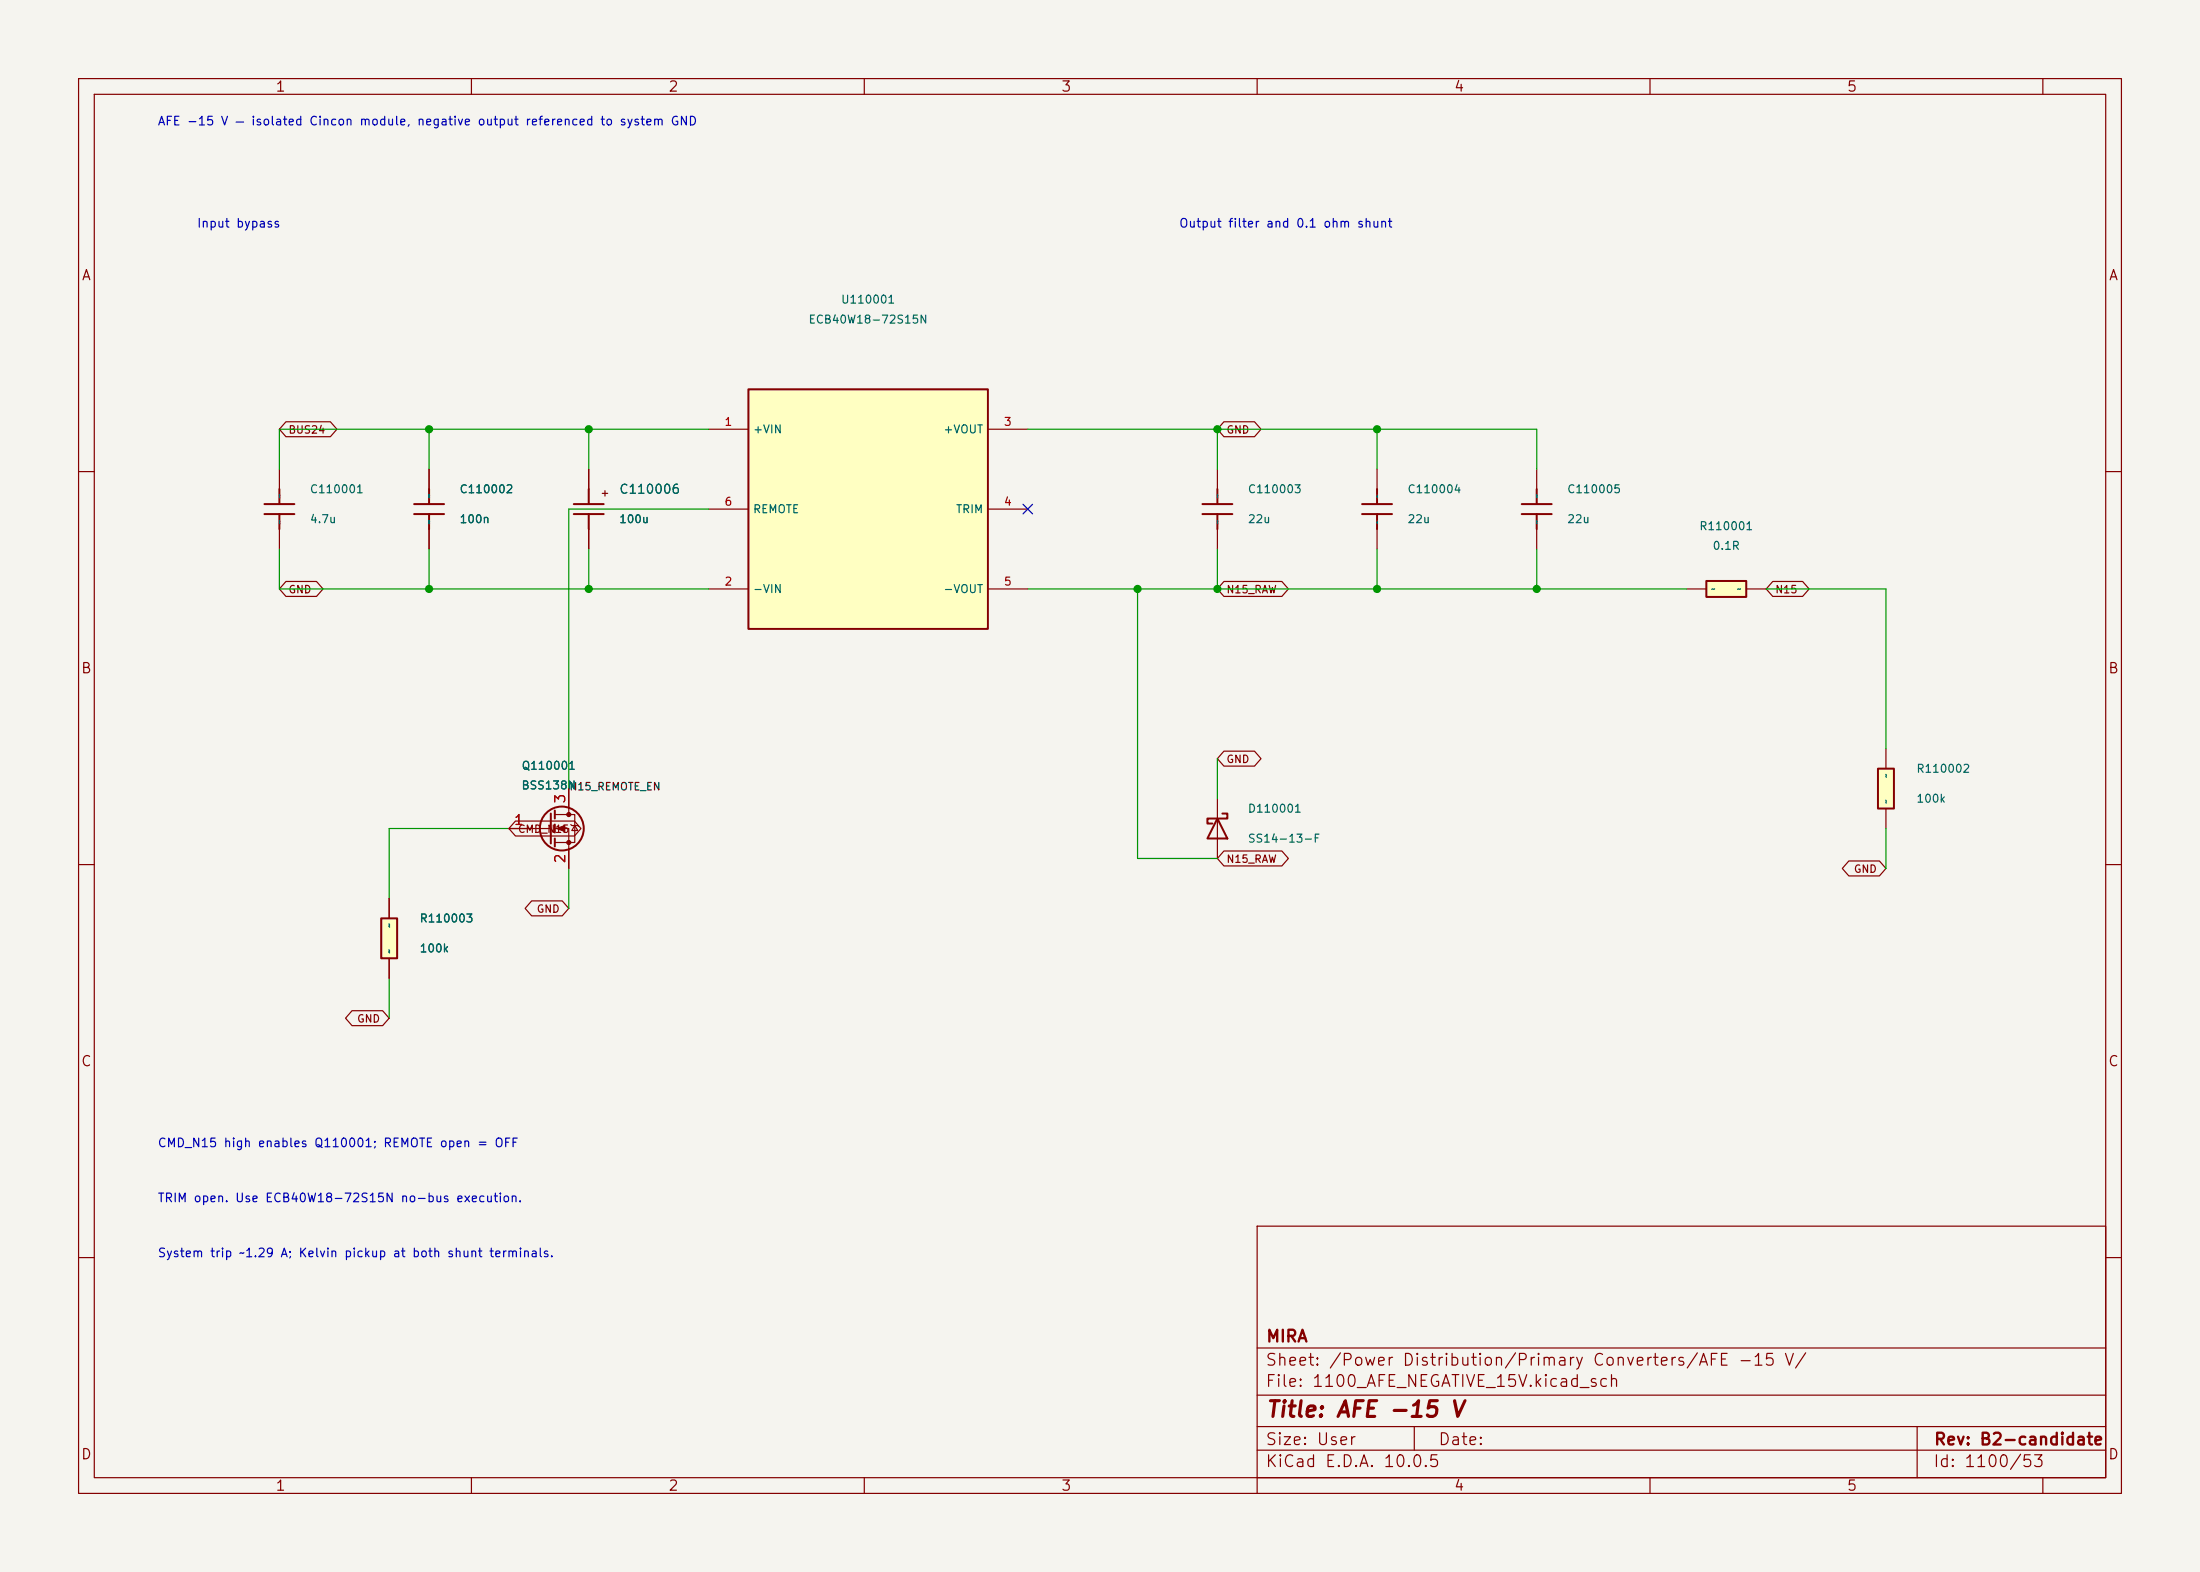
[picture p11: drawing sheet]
<svg xmlns="http://www.w3.org/2000/svg" width="280mm" height="200mm" viewBox="0 0 280 200" stroke-linecap="round" stroke-linejoin="round" font-family="sans-serif">
<path d="M0 0h280v200h-280z" fill="#f5f4ef" stroke="#f5f4ef" stroke-width=".13"/>
<g fill="none" stroke="#840000" stroke-width=".15">
<path d="M10 10h260v180h-260zM12 12h256v176h-256zM60 10v2M110 10v2M160 10v2M210 10v2M260 10v2M54.6 59.7v2.5M10 60h2M54.6 67.3v2.6M268 60h2M10 110h2"/>
<path d="M64.8 105.4h5.3M70.6 103.6h2.6v3.6h-2.6M70.6 105.4h1.8v5.1M72.4 100.3v3.3M72.6 104.9l.2 .1h.7l.2 .2M73.2 105l.3 .7h-.7zM268 110h2M160 156h108v32h-108zM10 160h2M160 177.5h108M160 171.5h108M268 160h2"/>
<path d="M60 188v2M110 188v2M160 188v2M160 184.5h108M160 181.5h108M180 181.5v3M210 188v2M244 181.5v6.5M260 188v2"/>
</g>
<g fill="none" stroke="#840000" stroke-width=".25">
<path d="M52.7 64.1h3.8M52.7 65.4h3.8M54.6 62.2v1.9M54.6 65.4v1.9M70.1 103.5v3.8M70.6 103.1v1M70.6 104.9v1M70.6 106.7v1"/>
<circle cx="71.5" cy="105.4" r="2.79"/>
</g>
<g fill="#840000" stroke="#840000" stroke-width=".15">
<path d="M70.9 105.4l1-.4v.8z"/>
<circle cx="72.4" cy="103.6" r=".25"/>
<circle cx="72.4" cy="107.2" r=".25"/>
</g>
<path d="M95.2 49.5h30.5v30.5h-30.5z" fill="#ffffc2"/>
<path d="M95.2 49.5h30.5v30.5h-30.5z" fill="none" stroke="#840000" stroke-width=".25"/>
<path d="M90.2 54.6h5M125.7 54.6h5.1M90.2 74.9h5M90.2 64.8h5M125.7 74.9h5.1M125.7 64.8h5.1" fill="none" stroke="#840000" stroke-width=".15"/>
<path d="M48.5 116.8h2v5.1h-2z" fill="#ffffc2"/>
<path d="M33.7 64.1h3.8M33.7 65.4h3.8M35.6 62.2v1.9M35.6 65.4v1.9M73 64.1h3.8M73 65.4h3.8M74.9 62.2v1.9M74.9 65.4v1.9M48.5 116.8h2v5.1h-2z" fill="none" stroke="#840000" stroke-width=".25"/>
<path d="M35.6 59.7v2.5M74.9 59.7v2.5M35.6 67.3v2.6M74.9 67.3v2.6M49.5 114.3v2.5M49.5 121.9v2.6" fill="none" stroke="#840000" stroke-width=".15"/>
<path d="M217.2 73.9h5v2h-5z" fill="#ffffc2"/>
<path d="M153 64.1h3.8M153 65.4h3.8M154.9 62.2v1.9M154.9 65.4v1.9M217.2 73.9h5v2h-5z" fill="none" stroke="#840000" stroke-width=".25"/>
<path d="M154.9 59.7v2.5M154.9 67.3v2.6M214.6 74.9h2.6M222.2 74.9h2.6" fill="none" stroke="#840000" stroke-width=".15"/>
<path d="M239 97.8h2v5.1h-2z" fill="#ffffc2"/>
<path d="M173.4 64.1h3.8M173.4 65.4h3.8M175.3 62.2v1.9M175.3 65.4v1.9M193.7 64.1h3.8M193.7 65.4h3.8M195.6 62.2v1.9M195.6 65.4v1.9M239 97.8h2v5.1h-2zM154.9 104.1l1.3 2.6h-2.5zM155.6 103.5h.6v.6h-2.5v.7h.6" fill="none" stroke="#840000" stroke-width=".25"/>
<g fill="none" stroke="#840000" stroke-width=".15">
<path d="M36.4 53.7h5.6l.9 .9-.9 1h-5.6l-.8-1zM54.6 59.7v2.5M74.9 59.7v2.5M155.8 53.7h3.9l.8 .9-.8 1h-3.9l-.9-1zM175.3 59.7v2.5M195.6 59.7v2.5M36.4 74h3.9l.8 .9-.8 1h-3.9l-.8-1zM54.6 67.3v2.6M74.9 67.3v2.6M155.8 74h7.3l.9 .9-.9 1h-7.3l-.9-1zM175.3 67.3v2.6M195.6 67.3v2.6"/>
<path d="M225.6 74h3.8l.9 .9-.9 1h-3.8l-.8-1zM155.8 95.6h3.9l.8 .9-.8 1h-3.9l-.9-1zM240 95.3v2.5M49.5 114.3v2.5M64.8 105.4h2.5M65.6 104.5h7.5l.8 .9-.8 1h-7.5l-.8-1zM67.7 114.6h3.9l.8 1-.8 .9h-3.9l-.9-.9zM72.4 100.3v2.6M72.4 108v2.5M154.9 101.6v7.6M155.8 108.3h7.3l.9 .9-.9 1h-7.3l-.9-1zM235.3 109.5h3.9l.8 1-.8 .9h-3.9l-.8-.9z"/>
<path d="M240 102.9v2.5M44.8 128.6h3.9l.8 .9-.8 1h-3.9l-.8-1zM49.5 121.9v2.6"/>
</g>
<g fill="none" stroke="#009600" stroke-width=".15">
<path d="M54.6 54.6v5.1M74.9 54.6v5.1M90.2 54.6h-54.6v5.1M130.8 54.6h64.8v5.1M154.9 54.6v5.1M175.3 54.6v5.1M35.6 69.9v5h54.6M54.6 69.9v5M74.9 69.9v5M90.2 64.8h-17.8v35.5M130.8 74.9h83.8M144.8 74.9v34.3h10.1"/>
<path d="M154.9 69.9v5M175.3 69.9v5M195.6 69.9v5M224.8 74.9h15.2v20.4M154.9 96.5v5.1M64.8 105.4h-15.3v8.9M72.4 110.5v5.1M240 105.4v5.1M49.5 124.5v5"/>
</g>
<path d="M130.2 64.2l1.2 1.2M131.4 64.2l-1.2 1.2" fill="none" stroke="#000084" stroke-width=".15"/>
<g fill="#009600" stroke="#009600" stroke-width=".13">
<circle cx="195.6" cy="74.9" r=".46"/>
<circle cx="175.3" cy="74.9" r=".46"/>
<circle cx="144.8" cy="74.9" r=".46"/>
<circle cx="154.9" cy="74.9" r=".46"/>
<circle cx="154.9" cy="54.6" r=".46"/>
<circle cx="175.3" cy="54.6" r=".46"/>
<circle cx="74.9" cy="74.9" r=".46"/>
<circle cx="54.6" cy="54.6" r=".46"/>
<circle cx="74.9" cy="54.6" r=".46"/>
<circle cx="54.6" cy="74.9" r=".46"/>
</g>
<text font-size="2" fill="#840000" x="161" y="180.8">Title: AFE -15 V</text>
<g font-size="1.5" fill="#840000">
<text x="161" y="171.1">MIRA</text>
<text x="161" y="176.8">File: 1100_AFE_NEGATIVE_15V.kicad_sch</text>
<text x="161" y="174.1">Sheet: /Power Distribution/Primary Converters/AFE -15 V/</text>
<text x="161" y="184.2">Size: User</text>
<text x="183" y="184.2">Date:</text>
<text x="246" y="184.2">Rev: B2-candidate</text>
<text x="161" y="187">KiCad E.D.A. 10.0.5</text>
<text x="246" y="187">Id: 1100/53</text>
</g>
<g font-size="1.3" fill="#840000">
<text x="35" y="12">1</text>
<text x="85" y="12">2</text>
<text x="135" y="12">3</text>
<text x="185" y="12">4</text>
<text x="235" y="12">5</text>
<text x="10.3" y="36">A</text>
<text x="268.3" y="36">A</text>
<text x="10.2" y="86">B</text>
<text x="268.2" y="86">B</text>
<text x="10.2" y="136">C</text>
<text x="268.2" y="136">C</text>
<text x="10.2" y="186">D</text>
<text x="268.2" y="186">D</text>
<text x="35" y="190">1</text>
<text x="85" y="190">2</text>
<text x="135" y="190">3</text>
<text x="185" y="190">4</text>
<text x="235" y="190">5</text>
</g>
<g font-size="1.3" fill="#a90000">
<text x="65.3" y="105.3">1</text>
<text x="72.3" y="102.3" transform="rotate(-90 72.3 102.3)">3</text>
<text x="72.3" y="110" transform="rotate(-90 72.3 110)">2</text>
</g>
<text font-size="1.2" fill="#006464" x="78.7" y="63.1">C110006</text>
<g font-size="1.1" fill="#0000c2">
<text x="20" y="16.2">AFE -15 V — isolated Cincon module, negative output referenced to system GND</text>
<text x="25" y="29.2">Input bypass</text>
<text x="150" y="29.2">Output filter and 0.1 ohm shunt</text>
<text x="20" y="146.2">CMD_N15 high enables Q110001; REMOTE open = OFF</text>
<text x="20" y="153.2">TRIM open. Use ECB40W18-72S15N no-bus execution.</text>
<text x="20" y="160.2">System trip ~1.29 A; Kelvin pickup at both shunt terminals.</text>
</g>
<g font-size="1" fill="#006464">
<text x="102.8" y="41.4">ECB40W18-72S15N</text>
<text x="107" y="38.9">U110001</text>
<text x="95.8" y="55.4">+VIN</text>
<text x="120" y="55.4">+VOUT</text>
<text x="39.4" y="63">C110001</text>
<text x="58.4" y="63">C110002</text>
<text x="95.8" y="65.5">REMOTE</text>
<text x="121.6" y="65.5">TRIM</text>
<text x="158.7" y="63">C110003</text>
<text x="179.1" y="63">C110004</text>
<text x="199.4" y="63">C110005</text>
<text x="39.4" y="66.8">4.7u</text>
<text x="58.4" y="66.8">100n</text>
<text x="78.7" y="66.8">100u</text>
<text x="158.7" y="66.8">22u</text>
<text x="179.1" y="66.8">22u</text>
<text x="199.4" y="66.8">22u</text>
<text x="216.2" y="67.7">R110001</text>
<text x="217.9" y="70.2">0.1R</text>
<text x="95.8" y="75.7">-VIN</text>
<text x="120" y="75.7">-VOUT</text>
<text x="66.3" y="100.7">BSS138N</text>
<text x="66.3" y="98.2">Q110001</text>
<text x="243.8" y="98.6">R110002</text>
<text x="158.7" y="103.6">D110001</text>
<text x="158.7" y="107.4">SS14-13-F</text>
<text x="243.8" y="102.4">100k</text>
<text x="53.3" y="117.6">R110003</text>
<text x="53.3" y="121.4">100k</text>
</g>
<g font-size="1" fill="#840000">
<text x="36.6" y="55.4">BUS24</text>
<text x="156" y="55.4">GND</text>
<text x="36.6" y="75.7">GND</text>
<text x="156" y="75.7">N15_RAW</text>
<text x="225.9" y="75.7">N15</text>
<text x="156" y="97.3">GND</text>
<text x="65.8" y="106.2">CMD_N15</text>
<text x="156" y="110">N15_RAW</text>
<text x="235.9" y="111.3">GND</text>
<text x="68.2" y="116.4">GND</text>
<text x="45.4" y="130.3">GND</text>
</g>
<g font-size="1" fill="#a90000">
<text x="92.1" y="54.4">1</text>
<text x="127.7" y="54.4">3</text>
<text x="92.1" y="64.6">6</text>
<text x="127.7" y="64.6">4</text>
<text x="92.1" y="74.7">2</text>
<text x="127.7" y="74.7">5</text>
</g>
<text font-size="1" fill="#0f0f0f" x="72.4" y="100.8">N15_REMOTE_EN</text>
<text font-size=".9" fill="#840000" x="77.6" y="63.4" transform="rotate(-90 77.6 63.4)">+</text>
<g font-size=".8" fill="#006464">
<text x="36.2" y="63.5" transform="rotate(-90 36.2 63.5)">~</text>
<text x="55.2" y="63.5" transform="rotate(-90 55.2 63.5)">~</text>
<text x="155.5" y="63.5" transform="rotate(-90 155.5 63.5)">~</text>
<text x="175.9" y="63.5" transform="rotate(-90 175.9 63.5)">~</text>
<text x="196.2" y="63.5" transform="rotate(-90 196.2 63.5)">~</text>
<text x="36.2" y="66.8" transform="rotate(-90 36.2 66.8)">~</text>
<text x="55.2" y="66.8" transform="rotate(-90 55.2 66.8)">~</text>
<text x="155.5" y="66.8" transform="rotate(-90 155.5 66.8)">~</text>
<text x="175.9" y="66.8" transform="rotate(-90 175.9 66.8)">~</text>
<text x="196.2" y="66.8" transform="rotate(-90 196.2 66.8)">~</text>
<text x="217.7" y="75.5">~</text>
<text x="221" y="75.5">~</text>
<text x="240.6" y="99" transform="rotate(-90 240.6 99)">~</text>
<text x="240.6" y="102.3" transform="rotate(-90 240.6 102.3)">~</text>
<text x="50.1" y="118.1" transform="rotate(-90 50.1 118.1)">~</text>
<text x="50.1" y="121.4" transform="rotate(-90 50.1 121.4)">~</text>
</g>
</svg>
